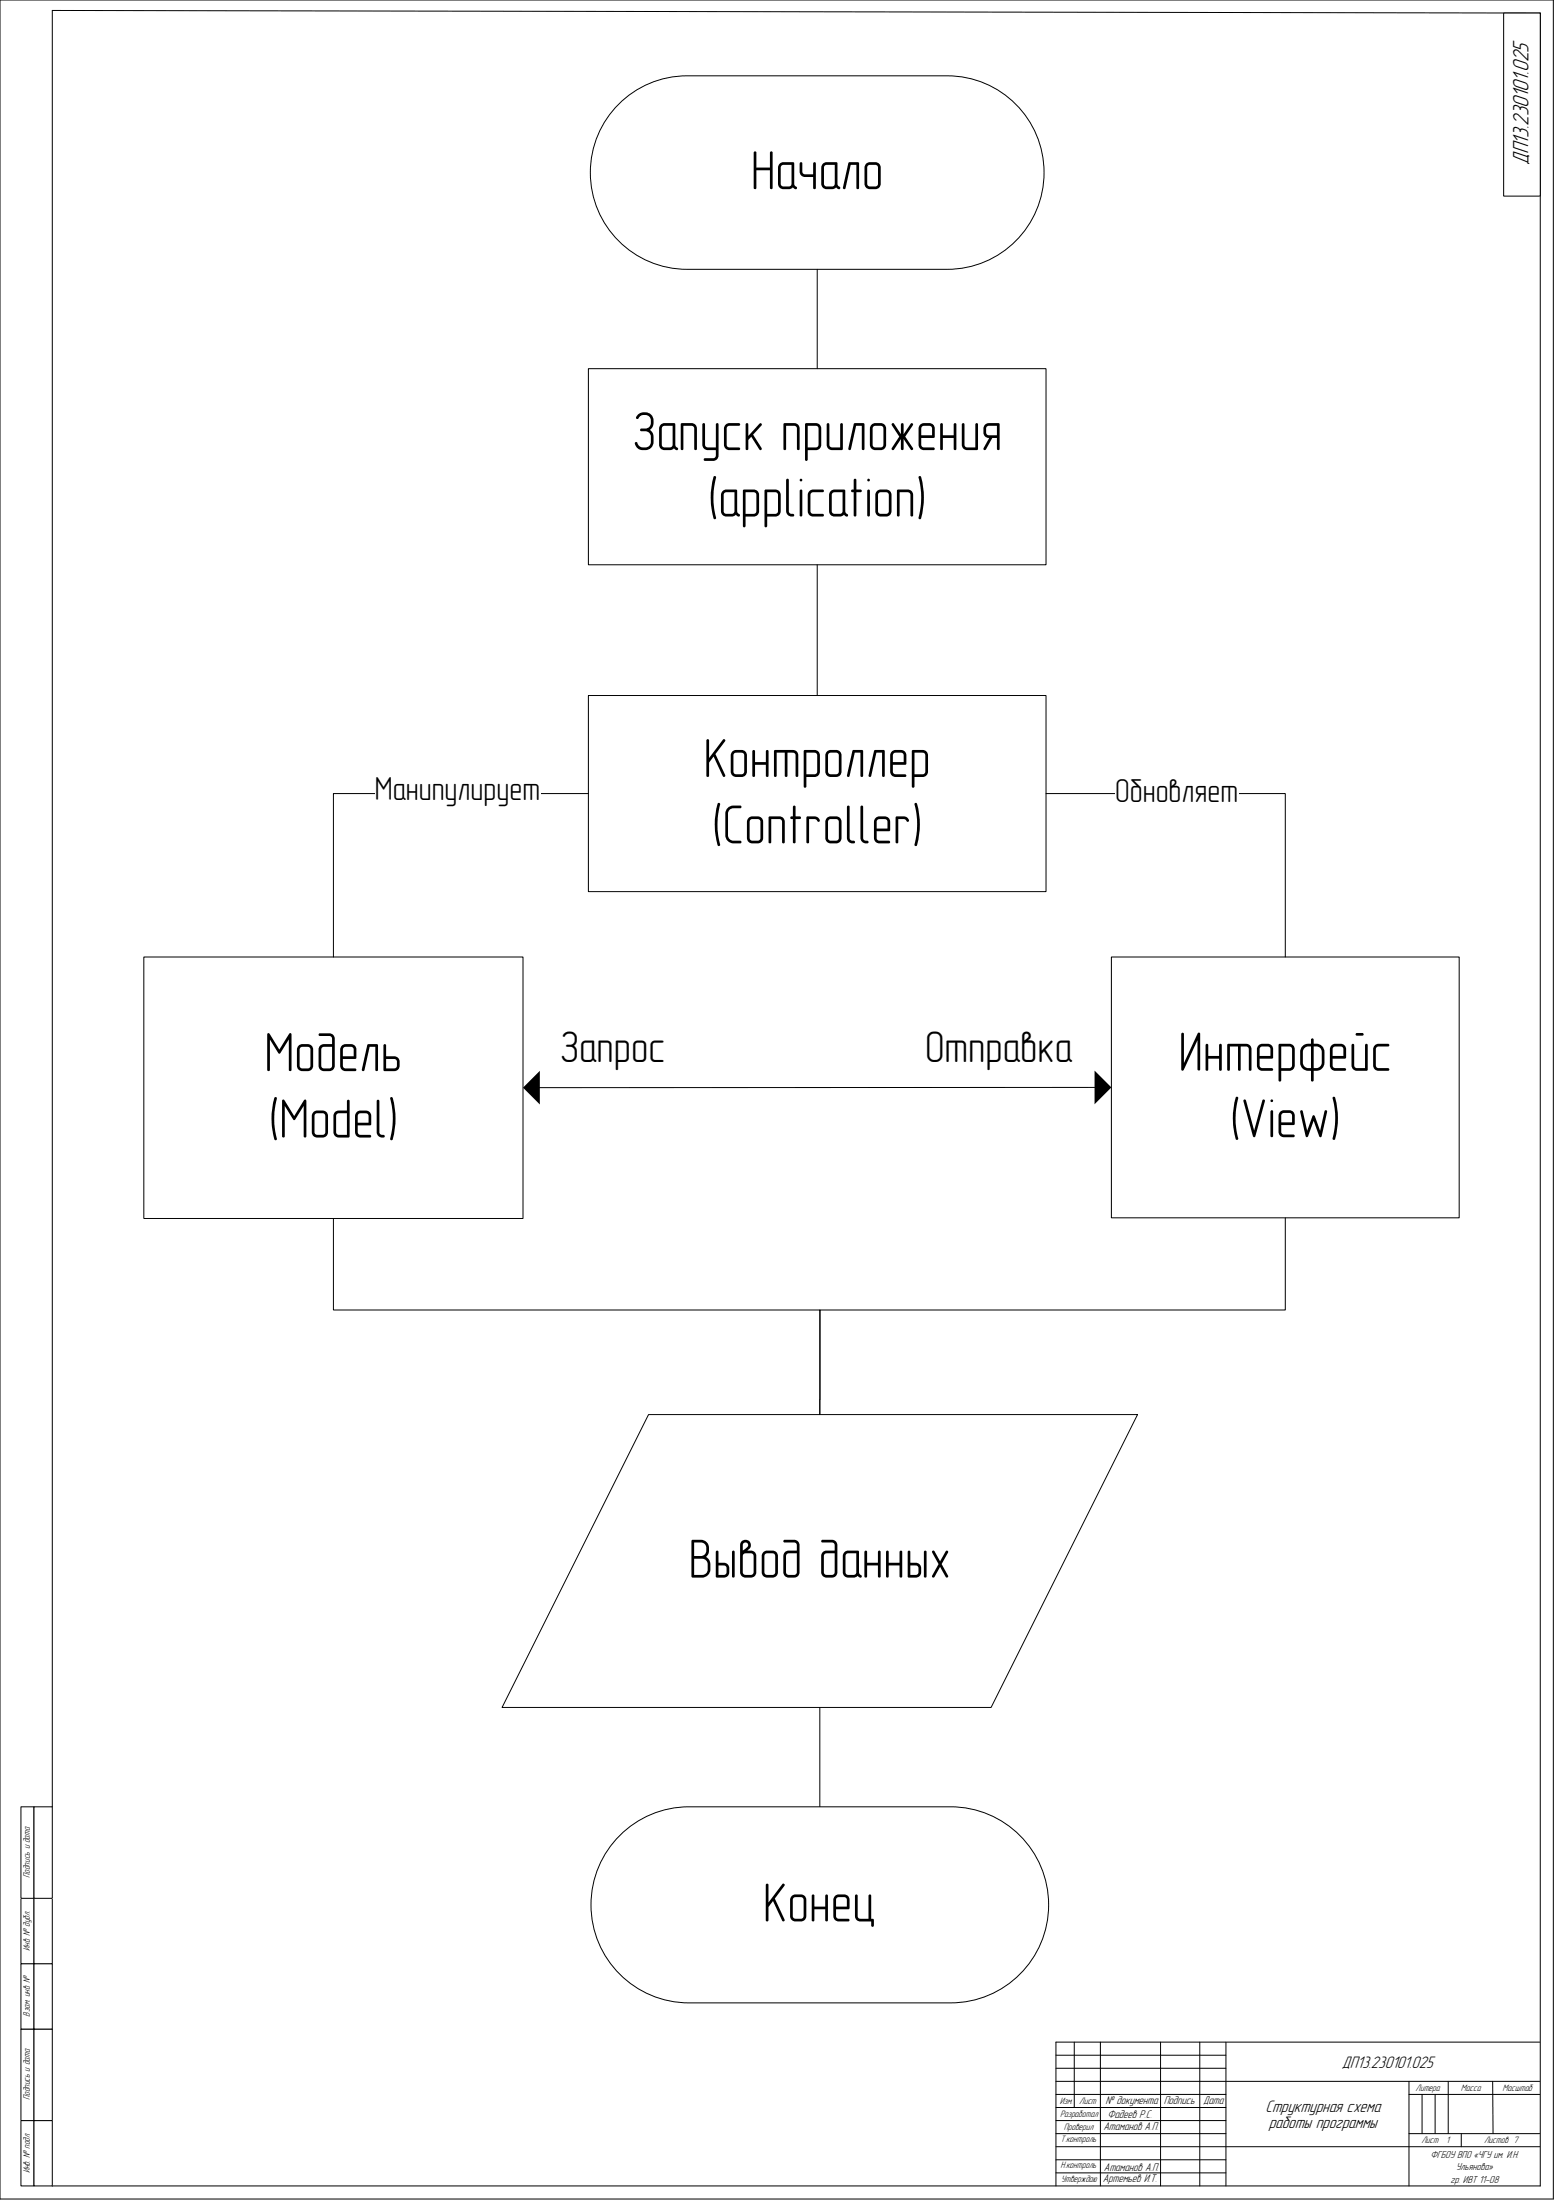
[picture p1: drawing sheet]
<svg xmlns="http://www.w3.org/2000/svg" width="594mm" height="841mm" viewBox="0 0 594 841" stroke-linecap="round" stroke-linejoin="round" font-family="sans-serif">
<path d="M0 0h594v841h-594zM20 4l569 1v831h-569z" fill="none" stroke="#000" stroke-width=".38"/>
<path d="M575 5h14v70h-14z" fill-rule="evenodd" fill="#fff"/>
<g fill="none" stroke="#000" stroke-width=".38">
<path d="M575 5h14v70h-14zM403.8 796h185M403.8 786h65M403.8 791h65M410.8 781v25M420.8 781v55M443.8 781v55M458.8 781v55M468.8 781v55M538.8 796v40M553.8 796v20M570.8 796l.1 20"/>
<path d="M588.8 781h-185v55M403.8 801h65M403.8 806h65M403.8 811h65M403.8 816h65M538.8 801h50M538.8 816h50M543.8 801v15M548.8 801v15M558.8 816v5M403.8 821h185M403.8 826h65"/>
<path d="M403.8 831h65"/>
</g>
<path d="M8 811h5v25h-5z" fill-rule="evenodd" fill="#fff"/>
<path d="M8 811h5v25h-5z" fill="none" stroke="#000" stroke-width=".38"/>
<path d="M8 776h5v35h-5z" fill-rule="evenodd" fill="#fff"/>
<path d="M8 776h5v35h-5z" fill="none" stroke="#000" stroke-width=".38"/>
<path d="M8 751h5v25h-5z" fill-rule="evenodd" fill="#fff"/>
<path d="M8 751h5v25h-5z" fill="none" stroke="#000" stroke-width=".38"/>
<path d="M8 726h5v25h-5z" fill-rule="evenodd" fill="#fff"/>
<path d="M8 726h5v25h-5z" fill="none" stroke="#000" stroke-width=".38"/>
<path d="M8 691h5v35h-5z" fill-rule="evenodd" fill="#fff"/>
<path d="M8 691h5v35h-5z" fill="none" stroke="#000" stroke-width=".38"/>
<path d="M13 811h7v25h-7z" fill-rule="evenodd" fill="#fff"/>
<path d="M13 811h7v25h-7z" fill="none" stroke="#000" stroke-width=".38"/>
<path d="M13 776h7v35h-7z" fill-rule="evenodd" fill="#fff"/>
<path d="M13 776h7v35h-7z" fill="none" stroke="#000" stroke-width=".38"/>
<path d="M13 751h7v25h-7z" fill-rule="evenodd" fill="#fff"/>
<path d="M13 751h7v25h-7z" fill="none" stroke="#000" stroke-width=".38"/>
<path d="M13 726h7v25h-7z" fill-rule="evenodd" fill="#fff"/>
<path d="M13 726h7v25h-7z" fill="none" stroke="#000" stroke-width=".38"/>
<path d="M13 691h7v35h-7z" fill-rule="evenodd" fill="#fff"/>
<path d="M13 691h7v35h-7z" fill="none" stroke="#000" stroke-width=".38"/>
<path d="M236.6 39.8a36.9 36.9 0 0 1 26.1-10.8h99.5a37 37 0 0 1 37 37 37 37 0 0 1-37 37h-99.5a37 37 0 0 1-34.1-22.8 37 37 0 0 1 8-40.4z" fill-rule="evenodd" fill="#fff"/>
<path d="M236.6 39.8a36.9 36.9 0 0 1 26.1-10.8h99.5a37 37 0 0 1 37 37 37 37 0 0 1-37 37h-99.5a37 37 0 0 1-34.1-22.8 37 37 0 0 1 8-40.4z" fill="none" stroke="#000" stroke-width=".38"/>
<path d="M225 141h175v75h-175z" fill-rule="evenodd" fill="#fff"/>
<path d="M312.5 103v38M225 141h175v75h-175zM312.5 216v50" fill="none" stroke="#000" stroke-width=".38"/>
<path d="M225 266h175v75h-175z" fill-rule="evenodd" fill="#fff"/>
<path d="M225 266h175v75h-175z" fill="none" stroke="#000" stroke-width=".38"/>
<path d="M55 366h145v100h-145z" fill-rule="evenodd" fill="#fff"/>
<path d="M55 366h145v100h-145z" fill="none" stroke="#000" stroke-width=".38"/>
<path d="M425 366h133v99.8h-133z" fill-rule="evenodd" fill="#fff"/>
<path d="M425 366h133v99.8h-133z" fill="none" stroke="#000" stroke-width=".38"/>
<path d="M248 541h187l-56 112h-187z" fill-rule="evenodd" fill="#fff"/>
<path d="M127.5 466v35h186.1l-.1 40M248 541h187l-56 112h-187zM313.5 653v38" fill="none" stroke="#000" stroke-width=".38"/>
<path d="M237 702a37.4 37.4 0 0 1 26.5-11h100a37.5 37.5 0 0 1 37.5 37.5 37.5 37.5 0 0 1-37.5 37.5h-100a37.5 37.5 0 0 1-34.7-23.2 37.5 37.5 0 0 1 8.2-40.8z" fill-rule="evenodd" fill="#fff"/>
<path d="M225 303.5h-97.5v62.5M491.5 465.8v35.2h-178v40M237 702a37.4 37.4 0 0 1 26.5-11h100a37.5 37.5 0 0 1 37.5 37.5 37.5 37.5 0 0 1-37.5 37.5h-100a37.5 37.5 0 0 1-34.7-23.2 37.5 37.5 0 0 1 8.2-40.8z" fill="none" stroke="#000" stroke-width=".38"/>
<path d="M143.4 294.2h63.2v15.6h-63.2z" fill-rule="evenodd" fill="#fff"/>
<path d="M400 303.5h91.5v62.5" fill="none" stroke="#000" stroke-width=".38"/>
<path d="M426.4 295.2h47.2v15.6h-47.2z" fill-rule="evenodd" fill="#fff"/>
<path d="M419.9 415.9l-214.8 .1" fill="none" stroke="#000" stroke-width=".38"/>
<path d="M418.6 409.4l6.4 6.5-6.4 6.4zM206.4 409.5v12.9l-6.4-6.4z" fill="#000"/>
<path d="M214 390.8h196v20.4h-196z" fill-rule="evenodd" fill="#fff"/>
<g font-size="21.2">
<text x="287.2" y="72.4">Начало</text>
<text x="241.7" y="172.1">Запуск приложения</text>
<text x="270.6" y="197.5">(application)</text>
<text x="269.1" y="297.1">Контроллер</text>
<text x="272.2" y="322.5">(Controller)</text>
<text x="101.1" y="409.6">Модель</text>
<text x="450.7" y="409.5">Интерфейс</text>
<text x="102.7" y="435">(Model)</text>
<text x="470.3" y="434.9">(View)</text>
<text x="263.4" y="603.3">Вывод данных</text>
<text x="291.8" y="734.8">Конец</text>
</g>
<g font-size="16.9">
<text x="214" y="406.1">Запрос</text>
<text x="353.7" y="406.1">Отправка</text>
</g>
<g font-size="12.7">
<text x="143.4" y="305.9">Манипулирует</text>
<text x="426.4" y="306.9">Обновляет</text>
</g>
<text font-size="8.9" x="584.5" y="63.2" transform="rotate(-90 584.5 63.2)">ДП13.230101.025</text>
<g font-size="6.7">
<text x="513.1" y="791">ДП13.230101.025</text>
<text x="483.9" y="807.5">Структурная схема</text>
<text x="485.2" y="813.9">работы программы</text>
</g>
<g font-size="4.5">
<text x="422.8" y="804.8">№ документа</text>
<text x="445" y="804.8">Подпись</text>
<text x="460.1" y="804.8">Дата</text>
<text x="422" y="814.8">Атаманов А.П.</text>
<text x="423.5" y="810.2">Фадеев Р.С.</text>
<text x="422.2" y="830.2">Атаманов А.П.</text>
<text x="421.7" y="834.6">Артемьев И.Т.</text>
</g>
<g font-size="4.1">
<text x="547" y="825.4">ФГБОУ ВПО «ЧГУ им. И.Н.</text>
<text x="556.8" y="830">Ульянова»</text>
<text x="554.7" y="834.7">гр. ИВТ 11-08</text>
</g>
<g font-size="3.7">
<text x="11.4" y="718.1" transform="rotate(-90 11.4 718.1)">Подпись и дата</text>
<text x="11.4" y="746.2" transform="rotate(-90 11.4 746.2)">Инв. № дубл.</text>
<text x="11.4" y="771.2" transform="rotate(-90 11.4 771.2)">Взам. инв. №</text>
<text x="11.4" y="803.1" transform="rotate(-90 11.4 803.1)">Подпись и дата</text>
<text x="541.3" y="799.6">Литера</text>
<text x="558.7" y="799.6">Масса</text>
<text x="574.6" y="799.6">Масштаб</text>
<text x="405.2" y="804.6">Изм.</text>
<text x="405.4" y="809.6">Разработал</text>
<text x="412.7" y="804.6">Лист</text>
<text x="406.8" y="814.7">Проверил</text>
<text x="405.6" y="819.2">Т.контроль</text>
<text x="543.5" y="819.4">Лист</text>
<text x="553" y="819.4">1</text>
<text x="567.5" y="819.4">Листов 7</text>
<text x="11.4" y="831.2" transform="rotate(-90 11.4 831.2)">Инв. № подл.</text>
<text x="405.6" y="829.2">Н.контроль</text>
<text x="405.7" y="834.6">Утверждаю</text>
</g>
</svg>
